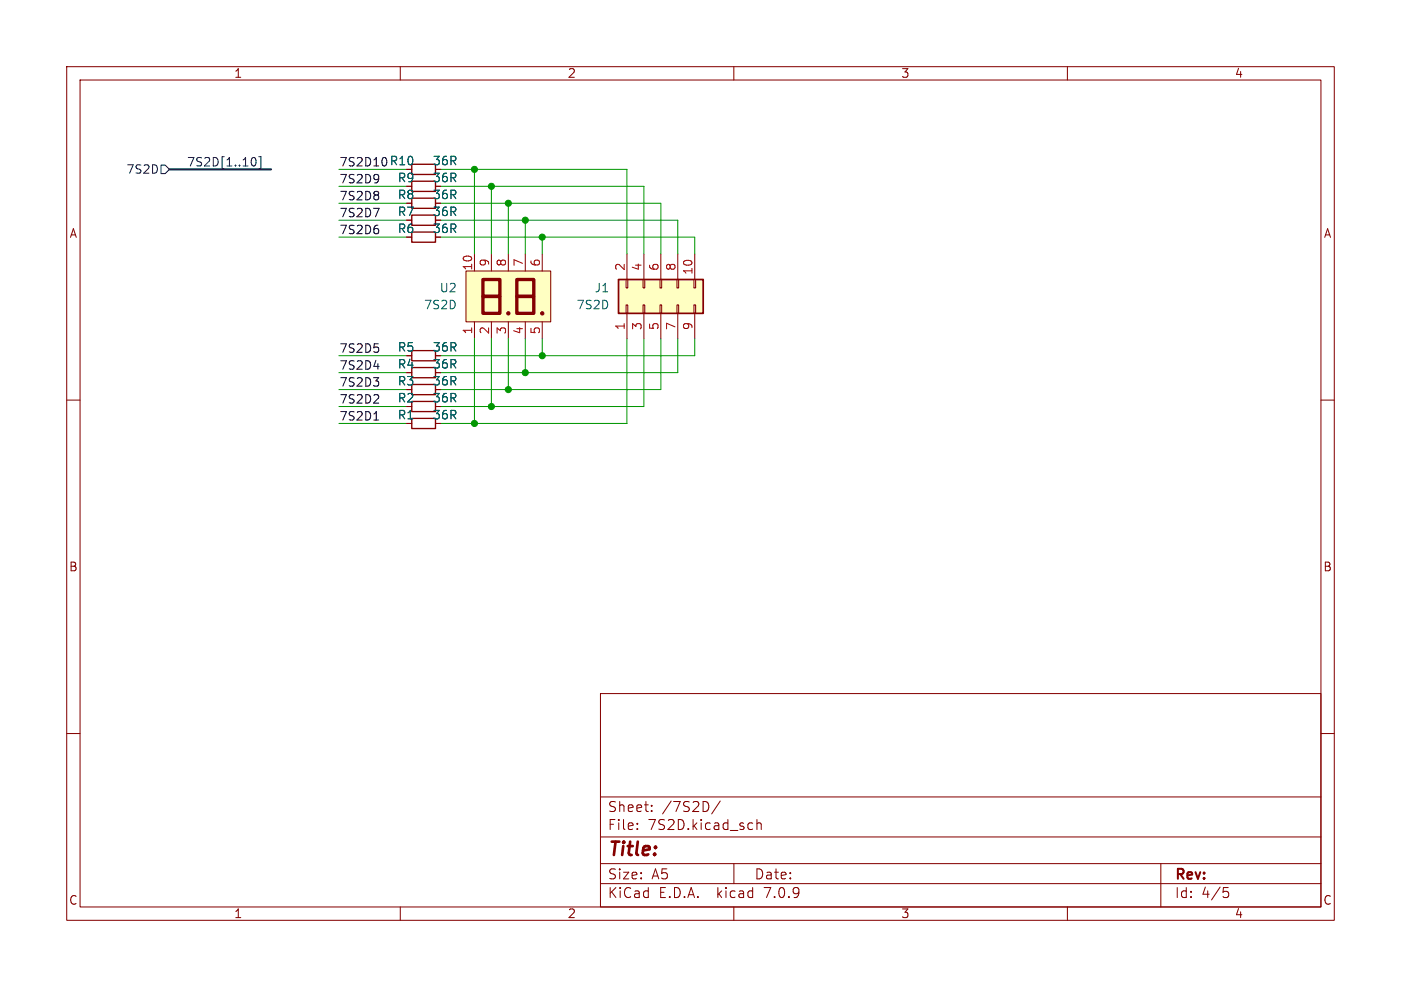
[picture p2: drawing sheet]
(kicad_sch
 (version 20231120)
 (generator "eeschema")
 (generator_version "8.0")
 (paper "A5")
 (lib_symbols
  (symbol "Connector_Generic:Conn_02x05_Odd_Even"
   (pin_names
    (offset 1.016) hide) (exclude_from_sim no) (in_bom yes) (on_board yes)
   (property "Reference" "J" (at 1.27 7.62 0) (effects (font (size 1.27 1.27))))
   (property "Value" "Conn_02x05_Odd_Even" (at 1.27 -7.62 0) (effects (font (size 1.27 1.27))))
   (property "Footprint" "" (at 0 0 0) (effects (font (size 1.27 1.27)) (hide yes)))
   (property "Datasheet" "~" (at 0 0 0) (effects (font (size 1.27 1.27)) (hide yes)))
   (property "Description" "Generic connector, double row, 02x05, odd/even pin numbering scheme (row 1 odd numbers, row 2 even numbers), script generated (kicad-library-utils/schlib/autogen/connector/)" (at 0 0 0) (effects (font (size 1.27 1.27)) (hide yes)))
   (symbol "Conn_02x05_Odd_Even_1_1"
    (rectangle (start -1.27 -4.953) (end 0 -5.207) (stroke (width 0.1524) (type default)) (fill (type none)))
    (rectangle (start -1.27 -2.413) (end 0 -2.667) (stroke (width 0.1524) (type default)) (fill (type none)))
    (rectangle (start -1.27 0.127) (end 0 -0.127) (stroke (width 0.1524) (type default)) (fill (type none)))
    (rectangle (start -1.27 2.667) (end 0 2.413) (stroke (width 0.1524) (type default)) (fill (type none)))
    (rectangle (start -1.27 5.207) (end 0 4.953) (stroke (width 0.1524) (type default)) (fill (type none)))
    (rectangle (start -1.27 6.35) (end 3.81 -6.35) (stroke (width 0.254) (type default)) (fill (type background)))
    (rectangle (start 3.81 -4.953) (end 2.54 -5.207) (stroke (width 0.1524) (type default)) (fill (type none)))
    (rectangle (start 3.81 -2.413) (end 2.54 -2.667) (stroke (width 0.1524) (type default)) (fill (type none)))
    (rectangle (start 3.81 0.127) (end 2.54 -0.127) (stroke (width 0.1524) (type default)) (fill (type none)))
    (rectangle (start 3.81 2.667) (end 2.54 2.413) (stroke (width 0.1524) (type default)) (fill (type none)))
    (rectangle (start 3.81 5.207) (end 2.54 4.953) (stroke (width 0.1524) (type default)) (fill (type none)))
    (pin passive line (at -5.08 5.08 0) (length 3.81) (name "Pin_1" (effects (font (size 1.27 1.27)))) (number "1" (effects (font (size 1.27 1.27)))))
    (pin passive line (at 7.62 -5.08 180) (length 3.81) (name "Pin_10" (effects (font (size 1.27 1.27)))) (number "10" (effects (font (size 1.27 1.27)))))
    (pin passive line (at 7.62 5.08 180) (length 3.81) (name "Pin_2" (effects (font (size 1.27 1.27)))) (number "2" (effects (font (size 1.27 1.27)))))
    (pin passive line (at -5.08 2.54 0) (length 3.81) (name "Pin_3" (effects (font (size 1.27 1.27)))) (number "3" (effects (font (size 1.27 1.27)))))
    (pin passive line (at 7.62 2.54 180) (length 3.81) (name "Pin_4" (effects (font (size 1.27 1.27)))) (number "4" (effects (font (size 1.27 1.27)))))
    (pin passive line (at -5.08 0 0) (length 3.81) (name "Pin_5" (effects (font (size 1.27 1.27)))) (number "5" (effects (font (size 1.27 1.27)))))
    (pin passive line (at 7.62 0 180) (length 3.81) (name "Pin_6" (effects (font (size 1.27 1.27)))) (number "6" (effects (font (size 1.27 1.27)))))
    (pin passive line (at -5.08 -2.54 0) (length 3.81) (name "Pin_7" (effects (font (size 1.27 1.27)))) (number "7" (effects (font (size 1.27 1.27)))))
    (pin passive line (at 7.62 -2.54 180) (length 3.81) (name "Pin_8" (effects (font (size 1.27 1.27)))) (number "8" (effects (font (size 1.27 1.27)))))
    (pin passive line (at -5.08 -5.08 0) (length 3.81) (name "Pin_9" (effects (font (size 1.27 1.27)))) (number "9" (effects (font (size 1.27 1.27)))))))
  (symbol "Device:R_Small"
   (pin_numbers hide)
   (pin_names
    (offset 0.254) hide) (exclude_from_sim no) (in_bom yes) (on_board yes)
   (property "Reference" "R" (at 0.762 0.508 0) (effects (font (size 1.27 1.27)) (justify left)))
   (property "Value" "R_Small" (at 0.762 -1.016 0) (effects (font (size 1.27 1.27)) (justify left)))
   (property "Footprint" "" (at 0 0 0) (effects (font (size 1.27 1.27)) (hide yes)))
   (property "Datasheet" "~" (at 0 0 0) (effects (font (size 1.27 1.27)) (hide yes)))
   (property "Description" "Resistor, small symbol" (at 0 0 0) (effects (font (size 1.27 1.27)) (hide yes)))
   (symbol "R_Small_0_1"
    (rectangle (start -0.762 1.778) (end 0.762 -1.778) (stroke (width 0.2032) (type default)) (fill (type none))))
   (symbol "R_Small_1_1"
    (pin passive line (at 0 2.54 270) (length 0.762) (name "~" (effects (font (size 1.27 1.27)))) (number "1" (effects (font (size 1.27 1.27)))))
    (pin passive line (at 0 -2.54 90) (length 0.762) (name "~" (effects (font (size 1.27 1.27)))) (number "2" (effects (font (size 1.27 1.27)))))))
  (symbol "Library:Display_7S2D_10Pin_Generic"
   (pin_names
    (offset 1.016) hide) (exclude_from_sim no) (in_bom yes) (on_board yes)
   (property "Reference" "J" (at -7.62 1.27 0) (effects (font (size 1.27 1.27)) (justify right)))
   (property "Value" "Display_7S2D_10Pin_Generic" (at -7.62 -1.27 0) (effects (font (size 1.27 1.27)) (justify right)))
   (property "Footprint" "" (at 0 -2.54 90) (effects (font (size 1.27 1.27)) (hide yes)))
   (property "Datasheet" "~" (at 0 0 0) (effects (font (size 1.27 1.27)) (hide yes)))
   (property "Description" "Display 7S2D 10Pin Generic" (at 0 0 0) (effects (font (size 1.27 1.27)) (hide yes)))
   (symbol "Display_7S2D_10Pin_Generic_1_1"
    (rectangle (start -6.35 3.81) (end 6.35 -3.81) (stroke (width 0) (type default)) (fill (type background)))
    (rectangle (start -3.81 0) (end -1.27 -2.54) (stroke (width 0.5) (type default)) (fill (type none)))
    (rectangle (start -3.81 2.54) (end -1.27 0) (stroke (width 0.5) (type default)) (fill (type none)))
    (circle (center 0 -2.54) (radius 0.0001) (stroke (width 0.5) (type default)) (fill (type none)))
    (rectangle (start 1.27 0) (end 3.81 -2.54) (stroke (width 0.5) (type default)) (fill (type none)))
    (rectangle (start 1.27 2.54) (end 3.81 0) (stroke (width 0.5) (type default)) (fill (type none)))
    (circle (center 5.08 -2.54) (radius 0.0001) (stroke (width 0.5) (type default)) (fill (type none)))
    (pin passive line (at -5.08 -6.35 90) (length 2.54) (name "Pin_1" (effects (font (size 1.27 1.27)))) (number "1" (effects (font (size 1.27 1.27)))))
    (pin passive line (at -5.08 6.35 270) (length 2.54) (name "Pin_10" (effects (font (size 1.27 1.27)))) (number "10" (effects (font (size 1.27 1.27)))))
    (pin passive line (at -2.54 -6.35 90) (length 2.54) (name "Pin_2" (effects (font (size 1.27 1.27)))) (number "2" (effects (font (size 1.27 1.27)))))
    (pin passive line (at 0 -6.35 90) (length 2.54) (name "Pin_3" (effects (font (size 1.27 1.27)))) (number "3" (effects (font (size 1.27 1.27)))))
    (pin passive line (at 2.54 -6.35 90) (length 2.54) (name "Pin_4" (effects (font (size 1.27 1.27)))) (number "4" (effects (font (size 1.27 1.27)))))
    (pin passive line (at 5.08 -6.35 90) (length 2.54) (name "Pin_5" (effects (font (size 1.27 1.27)))) (number "5" (effects (font (size 1.27 1.27)))))
    (pin passive line (at 5.08 6.35 270) (length 2.54) (name "Pin_6" (effects (font (size 1.27 1.27)))) (number "6" (effects (font (size 1.27 1.27)))))
    (pin passive line (at 2.54 6.35 270) (length 2.54) (name "Pin_7" (effects (font (size 1.27 1.27)))) (number "7" (effects (font (size 1.27 1.27)))))
    (pin passive line (at 0 6.35 270) (length 2.54) (name "Pin_8" (effects (font (size 1.27 1.27)))) (number "8" (effects (font (size 1.27 1.27)))))
    (pin passive line (at -2.54 6.35 270) (length 2.54) (name "Pin_9" (effects (font (size 1.27 1.27)))) (number "9" (effects (font (size 1.27 1.27))))))))
 (junction
  (at 73.66 27.94)
  (diameter 0)
  (color 0 0 0 0))
 (junction
  (at 76.2 58.42)
  (diameter 0)
  (color 0 0 0 0))
 (junction
  (at 81.28 35.56)
  (diameter 0)
  (color 0 0 0 0))
 (junction
  (at 76.2 30.48)
  (diameter 0)
  (color 0 0 0 0))
 (junction
  (at 81.28 53.34)
  (diameter 0)
  (color 0 0 0 0))
 (junction
  (at 78.74 55.88)
  (diameter 0)
  (color 0 0 0 0))
 (junction
  (at 71.12 25.4)
  (diameter 0)
  (color 0 0 0 0))
 (junction
  (at 78.74 33.02)
  (diameter 0)
  (color 0 0 0 0))
 (junction
  (at 71.12 63.5)
  (diameter 0)
  (color 0 0 0 0))
 (junction
  (at 73.66 60.96)
  (diameter 0)
  (color 0 0 0 0))
 (wire
  (pts (xy 78.74 33.02) (xy 101.6 33.02))
  (stroke (width 0) (type default)))
 (wire
  (pts (xy 78.74 38.1) (xy 78.74 33.02))
  (stroke (width 0) (type default)))
 (wire
  (pts (xy 81.28 53.34) (xy 104.14 53.34))
  (stroke (width 0) (type default)))
 (wire
  (pts (xy 81.28 35.56) (xy 104.14 35.56))
  (stroke (width 0) (type default)))
 (wire
  (pts (xy 66.04 35.56) (xy 81.28 35.56))
  (stroke (width 0) (type default)))
 (wire
  (pts (xy 66.04 30.48) (xy 76.2 30.48))
  (stroke (width 0) (type default)))
 (wire
  (pts (xy 104.14 35.56) (xy 104.14 38.1))
  (stroke (width 0) (type default)))
 (wire
  (pts (xy 99.06 50.8) (xy 99.06 58.42))
  (stroke (width 0) (type default)))
 (wire
  (pts (xy 71.12 50.8) (xy 71.12 63.5))
  (stroke (width 0) (type default)))
 (wire
  (pts (xy 81.28 38.1) (xy 81.28 35.56))
  (stroke (width 0) (type default)))
 (wire
  (pts (xy 66.04 63.5) (xy 71.12 63.5))
  (stroke (width 0) (type default)))
 (wire
  (pts (xy 50.8 30.48) (xy 60.96 30.48))
  (stroke (width 0) (type default)))
 (wire
  (pts (xy 78.74 55.88) (xy 101.6 55.88))
  (stroke (width 0) (type default)))
 (wire
  (pts (xy 50.8 53.34) (xy 60.96 53.34))
  (stroke (width 0) (type default)))
 (wire
  (pts (xy 76.2 38.1) (xy 76.2 30.48))
  (stroke (width 0) (type default)))
 (wire
  (pts (xy 73.66 27.94) (xy 96.52 27.94))
  (stroke (width 0) (type default)))
 (wire
  (pts (xy 76.2 58.42) (xy 99.06 58.42))
  (stroke (width 0) (type default)))
 (wire
  (pts (xy 96.52 27.94) (xy 96.52 38.1))
  (stroke (width 0) (type default)))
 (wire
  (pts (xy 71.12 63.5) (xy 93.98 63.5))
  (stroke (width 0) (type default)))
 (wire
  (pts (xy 78.74 50.8) (xy 78.74 55.88))
  (stroke (width 0) (type default)))
 (bus
  (pts (xy 25.4 25.4) (xy 40.64 25.4))
  (stroke (width 0) (type default)))
 (wire
  (pts (xy 66.04 60.96) (xy 73.66 60.96))
  (stroke (width 0) (type default)))
 (wire
  (pts (xy 73.66 60.96) (xy 96.52 60.96))
  (stroke (width 0) (type default)))
 (wire
  (pts (xy 50.8 58.42) (xy 60.96 58.42))
  (stroke (width 0) (type default)))
 (wire
  (pts (xy 76.2 30.48) (xy 99.06 30.48))
  (stroke (width 0) (type default)))
 (wire
  (pts (xy 50.8 33.02) (xy 60.96 33.02))
  (stroke (width 0) (type default)))
 (wire
  (pts (xy 66.04 33.02) (xy 78.74 33.02))
  (stroke (width 0) (type default)))
 (wire
  (pts (xy 104.14 53.34) (xy 104.14 50.8))
  (stroke (width 0) (type default)))
 (wire
  (pts (xy 99.06 30.48) (xy 99.06 38.1))
  (stroke (width 0) (type default)))
 (wire
  (pts (xy 50.8 27.94) (xy 60.96 27.94))
  (stroke (width 0) (type default)))
 (wire
  (pts (xy 93.98 50.8) (xy 93.98 63.5))
  (stroke (width 0) (type default)))
 (wire
  (pts (xy 93.98 25.4) (xy 93.98 38.1))
  (stroke (width 0) (type default)))
 (wire
  (pts (xy 50.8 55.88) (xy 60.96 55.88))
  (stroke (width 0) (type default)))
 (wire
  (pts (xy 101.6 55.88) (xy 101.6 50.8))
  (stroke (width 0) (type default)))
 (wire
  (pts (xy 101.6 33.02) (xy 101.6 38.1))
  (stroke (width 0) (type default)))
 (wire
  (pts (xy 73.66 38.1) (xy 73.66 27.94))
  (stroke (width 0) (type default)))
 (wire
  (pts (xy 66.04 58.42) (xy 76.2 58.42))
  (stroke (width 0) (type default)))
 (wire
  (pts (xy 73.66 50.8) (xy 73.66 60.96))
  (stroke (width 0) (type default)))
 (wire
  (pts (xy 50.8 35.56) (xy 60.96 35.56))
  (stroke (width 0) (type default)))
 (wire
  (pts (xy 50.8 25.4) (xy 60.96 25.4))
  (stroke (width 0) (type default)))
 (wire
  (pts (xy 66.04 55.88) (xy 78.74 55.88))
  (stroke (width 0) (type default)))
 (wire
  (pts (xy 81.28 53.34) (xy 81.28 50.8))
  (stroke (width 0) (type default)))
 (wire
  (pts (xy 50.8 63.5) (xy 60.96 63.5))
  (stroke (width 0) (type default)))
 (wire
  (pts (xy 96.52 60.96) (xy 96.52 50.8))
  (stroke (width 0) (type default)))
 (wire
  (pts (xy 76.2 50.8) (xy 76.2 58.42))
  (stroke (width 0) (type default)))
 (wire
  (pts (xy 66.04 53.34) (xy 81.28 53.34))
  (stroke (width 0) (type default)))
 (wire
  (pts (xy 66.04 25.4) (xy 71.12 25.4))
  (stroke (width 0) (type default)))
 (wire
  (pts (xy 71.12 25.4) (xy 93.98 25.4))
  (stroke (width 0) (type default)))
 (wire
  (pts (xy 50.8 60.96) (xy 60.96 60.96))
  (stroke (width 0) (type default)))
 (wire
  (pts (xy 66.04 27.94) (xy 73.66 27.94))
  (stroke (width 0) (type default)))
 (wire
  (pts (xy 71.12 38.1) (xy 71.12 25.4))
  (stroke (width 0) (type default)))
 (label "7S2D2"
  (at 50.8 60.96 0)
  (fields_autoplaced yes)
  (effects (font (size 1.27 1.27)) (justify left bottom)))
 (label "7S2D6"
  (at 50.8 35.56 0)
  (fields_autoplaced yes)
  (effects (font (size 1.27 1.27)) (justify left bottom)))
 (label "7S2D5"
  (at 50.8 53.34 0)
  (fields_autoplaced yes)
  (effects (font (size 1.27 1.27)) (justify left bottom)))
 (label "7S2D4"
  (at 50.8 55.88 0)
  (fields_autoplaced yes)
  (effects (font (size 1.27 1.27)) (justify left bottom)))
 (label "7S2D7"
  (at 50.8 33.02 0)
  (fields_autoplaced yes)
  (effects (font (size 1.27 1.27)) (justify left bottom)))
 (label "7S2D9"
  (at 50.8 27.94 0)
  (fields_autoplaced yes)
  (effects (font (size 1.27 1.27)) (justify left bottom)))
 (label "7S2D3"
  (at 50.8 58.42 0)
  (fields_autoplaced yes)
  (effects (font (size 1.27 1.27)) (justify left bottom)))
 (label "7S2D8"
  (at 50.8 30.48 0)
  (fields_autoplaced yes)
  (effects (font (size 1.27 1.27)) (justify left bottom)))
 (label "7S2D1"
  (at 50.8 63.5 0)
  (fields_autoplaced yes)
  (effects (font (size 1.27 1.27)) (justify left bottom)))
 (label "7S2D10"
  (at 50.8 25.4 0)
  (fields_autoplaced yes)
  (effects (font (size 1.27 1.27)) (justify left bottom)))
 (label "7S2D[1..10]"
  (at 27.94 25.4 0)
  (fields_autoplaced yes)
  (effects (font (size 1.27 1.27)) (justify left bottom)))
 (hierarchical_label "7S2D"
  (shape input)
  (at 25.4 25.4 180)
  (fields_autoplaced yes)
  (effects (font (size 1.27 1.27)) (justify right)))
 (symbol
  (lib_id "Device:R_Small")
  (at 63.5 25.4 90)
  (unit 1)
  (exclude_from_sim no)
  (in_bom yes)
  (on_board yes)
  (dnp no)
  (property "Reference" "R10" (at 62.23 24.13 90) (effects (font (size 1.27 1.27)) (justify left)))
  (property "Value" "36R" (at 64.77 24.13 90) (effects (font (size 1.27 1.27)) (justify right)))
  (property "Footprint" "Resistor_SMD:R_0805_2012Metric" (at 63.5 25.4 0) (effects (font (size 1.27 1.27)) (hide yes)))
  (property "Datasheet" "~" (at 63.5 25.4 0) (effects (font (size 1.27 1.27)) (hide yes)))
  (property "Description" "" (at 63.5 25.4 0) (effects (font (size 1.27 1.27)) (hide yes)))
  (pin "1")
  (pin "2"))
 (symbol
  (lib_id "Device:R_Small")
  (at 63.5 60.96 90)
  (unit 1)
  (exclude_from_sim no)
  (in_bom yes)
  (on_board yes)
  (dnp no)
  (property "Reference" "R2" (at 62.23 59.69 90) (effects (font (size 1.27 1.27)) (justify left)))
  (property "Value" "36R" (at 64.77 59.69 90) (effects (font (size 1.27 1.27)) (justify right)))
  (property "Footprint" "Resistor_SMD:R_0805_2012Metric" (at 63.5 60.96 0) (effects (font (size 1.27 1.27)) (hide yes)))
  (property "Datasheet" "~" (at 63.5 60.96 0) (effects (font (size 1.27 1.27)) (hide yes)))
  (property "Description" "" (at 63.5 60.96 0) (effects (font (size 1.27 1.27)) (hide yes)))
  (pin "1")
  (pin "2"))
 (symbol
  (lib_id "Device:R_Small")
  (at 63.5 58.42 90)
  (unit 1)
  (exclude_from_sim no)
  (in_bom yes)
  (on_board yes)
  (dnp no)
  (property "Reference" "R3" (at 62.23 57.15 90) (effects (font (size 1.27 1.27)) (justify left)))
  (property "Value" "36R" (at 64.77 57.15 90) (effects (font (size 1.27 1.27)) (justify right)))
  (property "Footprint" "Resistor_SMD:R_0805_2012Metric" (at 63.5 58.42 0) (effects (font (size 1.27 1.27)) (hide yes)))
  (property "Datasheet" "~" (at 63.5 58.42 0) (effects (font (size 1.27 1.27)) (hide yes)))
  (property "Description" "" (at 63.5 58.42 0) (effects (font (size 1.27 1.27)) (hide yes)))
  (pin "1")
  (pin "2"))
 (symbol
  (lib_id "Connector_Generic:Conn_02x05_Odd_Even")
  (at 99.06 45.72 90)
  (unit 1)
  (exclude_from_sim no)
  (in_bom yes)
  (on_board yes)
  (dnp no)
  (property "Reference" "J1" (at 91.44 43.18 90) (effects (font (size 1.27 1.27)) (justify left)))
  (property "Value" "7S2D" (at 91.44 45.72 90) (effects (font (size 1.27 1.27)) (justify left)))
  (property "Footprint" "Connector_PinHeader_2.54mm:PinHeader_2x05_P2.54mm_Vertical_SMD" (at 99.06 45.72 0) (effects (font (size 1.27 1.27)) (hide yes)))
  (property "Datasheet" "~" (at 99.06 45.72 0) (effects (font (size 1.27 1.27)) (hide yes)))
  (property "Description" "" (at 99.06 45.72 0) (effects (font (size 1.27 1.27)) (hide yes)))
  (pin "1")
  (pin "10")
  (pin "2")
  (pin "3")
  (pin "4")
  (pin "5")
  (pin "6")
  (pin "7")
  (pin "8")
  (pin "9"))
 (symbol
  (lib_id "Device:R_Small")
  (at 63.5 35.56 90)
  (unit 1)
  (exclude_from_sim no)
  (in_bom yes)
  (on_board yes)
  (dnp no)
  (property "Reference" "R6" (at 62.23 34.29 90) (effects (font (size 1.27 1.27)) (justify left)))
  (property "Value" "36R" (at 64.77 34.29 90) (effects (font (size 1.27 1.27)) (justify right)))
  (property "Footprint" "Resistor_SMD:R_0805_2012Metric" (at 63.5 35.56 0) (effects (font (size 1.27 1.27)) (hide yes)))
  (property "Datasheet" "~" (at 63.5 35.56 0) (effects (font (size 1.27 1.27)) (hide yes)))
  (property "Description" "" (at 63.5 35.56 0) (effects (font (size 1.27 1.27)) (hide yes)))
  (pin "1")
  (pin "2"))
 (symbol
  (lib_id "Device:R_Small")
  (at 63.5 27.94 90)
  (unit 1)
  (exclude_from_sim no)
  (in_bom yes)
  (on_board yes)
  (dnp no)
  (property "Reference" "R9" (at 62.23 26.67 90) (effects (font (size 1.27 1.27)) (justify left)))
  (property "Value" "36R" (at 64.77 26.67 90) (effects (font (size 1.27 1.27)) (justify right)))
  (property "Footprint" "Resistor_SMD:R_0805_2012Metric" (at 63.5 27.94 0) (effects (font (size 1.27 1.27)) (hide yes)))
  (property "Datasheet" "~" (at 63.5 27.94 0) (effects (font (size 1.27 1.27)) (hide yes)))
  (property "Description" "" (at 63.5 27.94 0) (effects (font (size 1.27 1.27)) (hide yes)))
  (pin "1")
  (pin "2"))
 (symbol
  (lib_id "Library:Display_7S2D_10Pin_Generic")
  (at 76.2 44.45 0)
  (unit 1)
  (exclude_from_sim no)
  (in_bom yes)
  (on_board yes)
  (dnp no)
  (property "Reference" "U2" (at 68.58 43.18 0) (effects (font (size 1.27 1.27)) (justify right)))
  (property "Value" "7S2D" (at 68.58 45.72 0) (effects (font (size 1.27 1.27)) (justify right)))
  (property "Footprint" "Library:Display_7S2D_10Pin_150x100" (at 76.2 46.99 90) (effects (font (size 1.27 1.27)) (hide yes)))
  (property "Datasheet" "~" (at 76.2 44.45 0) (effects (font (size 1.27 1.27)) (hide yes)))
  (property "Description" "" (at 76.2 44.45 0) (effects (font (size 1.27 1.27)) (hide yes)))
  (pin "1")
  (pin "10")
  (pin "2")
  (pin "3")
  (pin "4")
  (pin "5")
  (pin "6")
  (pin "7")
  (pin "8")
  (pin "9"))
 (symbol
  (lib_id "Device:R_Small")
  (at 63.5 53.34 90)
  (unit 1)
  (exclude_from_sim no)
  (in_bom yes)
  (on_board yes)
  (dnp no)
  (property "Reference" "R5" (at 62.23 52.07 90) (effects (font (size 1.27 1.27)) (justify left)))
  (property "Value" "36R" (at 64.77 52.07 90) (effects (font (size 1.27 1.27)) (justify right)))
  (property "Footprint" "Resistor_SMD:R_0805_2012Metric" (at 63.5 53.34 0) (effects (font (size 1.27 1.27)) (hide yes)))
  (property "Datasheet" "~" (at 63.5 53.34 0) (effects (font (size 1.27 1.27)) (hide yes)))
  (property "Description" "" (at 63.5 53.34 0) (effects (font (size 1.27 1.27)) (hide yes)))
  (pin "1")
  (pin "2"))
 (symbol
  (lib_id "Device:R_Small")
  (at 63.5 30.48 90)
  (unit 1)
  (exclude_from_sim no)
  (in_bom yes)
  (on_board yes)
  (dnp no)
  (property "Reference" "R8" (at 62.23 29.21 90) (effects (font (size 1.27 1.27)) (justify left)))
  (property "Value" "36R" (at 64.77 29.21 90) (effects (font (size 1.27 1.27)) (justify right)))
  (property "Footprint" "Resistor_SMD:R_0805_2012Metric" (at 63.5 30.48 0) (effects (font (size 1.27 1.27)) (hide yes)))
  (property "Datasheet" "~" (at 63.5 30.48 0) (effects (font (size 1.27 1.27)) (hide yes)))
  (property "Description" "" (at 63.5 30.48 0) (effects (font (size 1.27 1.27)) (hide yes)))
  (pin "1")
  (pin "2"))
 (symbol
  (lib_id "Device:R_Small")
  (at 63.5 55.88 90)
  (unit 1)
  (exclude_from_sim no)
  (in_bom yes)
  (on_board yes)
  (dnp no)
  (property "Reference" "R4" (at 62.23 54.61 90) (effects (font (size 1.27 1.27)) (justify left)))
  (property "Value" "36R" (at 64.77 54.61 90) (effects (font (size 1.27 1.27)) (justify right)))
  (property "Footprint" "Resistor_SMD:R_0805_2012Metric" (at 63.5 55.88 0) (effects (font (size 1.27 1.27)) (hide yes)))
  (property "Datasheet" "~" (at 63.5 55.88 0) (effects (font (size 1.27 1.27)) (hide yes)))
  (property "Description" "" (at 63.5 55.88 0) (effects (font (size 1.27 1.27)) (hide yes)))
  (pin "1")
  (pin "2"))
 (symbol
  (lib_id "Device:R_Small")
  (at 63.5 33.02 90)
  (unit 1)
  (exclude_from_sim no)
  (in_bom yes)
  (on_board yes)
  (dnp no)
  (property "Reference" "R7" (at 62.23 31.75 90) (effects (font (size 1.27 1.27)) (justify left)))
  (property "Value" "36R" (at 64.77 31.75 90) (effects (font (size 1.27 1.27)) (justify right)))
  (property "Footprint" "Resistor_SMD:R_0805_2012Metric" (at 63.5 33.02 0) (effects (font (size 1.27 1.27)) (hide yes)))
  (property "Datasheet" "~" (at 63.5 33.02 0) (effects (font (size 1.27 1.27)) (hide yes)))
  (property "Description" "" (at 63.5 33.02 0) (effects (font (size 1.27 1.27)) (hide yes)))
  (pin "1")
  (pin "2"))
 (symbol
  (lib_id "Device:R_Small")
  (at 63.5 63.5 90)
  (unit 1)
  (exclude_from_sim no)
  (in_bom yes)
  (on_board yes)
  (dnp no)
  (property "Reference" "R1" (at 62.23 62.23 90) (effects (font (size 1.27 1.27)) (justify left)))
  (property "Value" "36R" (at 64.77 62.23 90) (effects (font (size 1.27 1.27)) (justify right)))
  (property "Footprint" "Resistor_SMD:R_0805_2012Metric" (at 63.5 63.5 0) (effects (font (size 1.27 1.27)) (hide yes)))
  (property "Datasheet" "~" (at 63.5 63.5 0) (effects (font (size 1.27 1.27)) (hide yes)))
  (property "Description" "" (at 63.5 63.5 0) (effects (font (size 1.27 1.27)) (hide yes)))
  (pin "1")
  (pin "2")))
